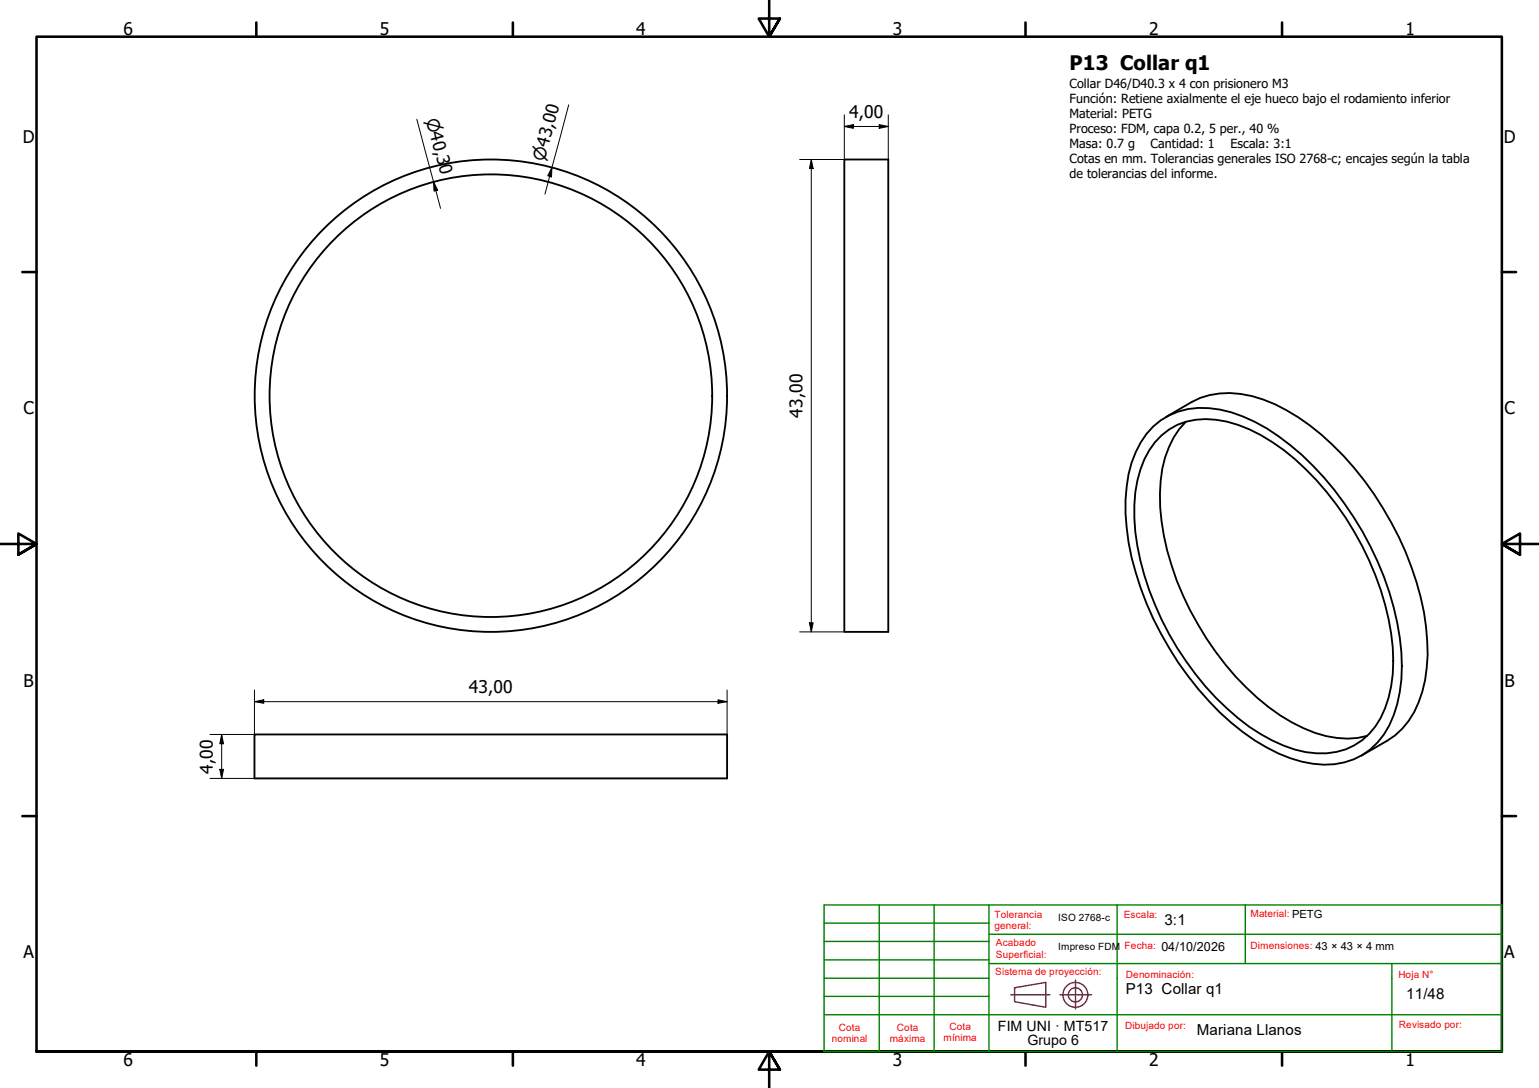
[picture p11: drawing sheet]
<svg xmlns="http://www.w3.org/2000/svg" width="420mm" height="297mm" viewBox="0 0 420 297" stroke-linecap="round" stroke-linejoin="round" font-family="sans-serif">
<!-- layer: Visible (ISO) -->
<g fill="none" stroke="#000" stroke-width=".51">
<path d="M230.5 43.5h12v129h-12zM314.8 116.4a20 20 0 0 1 18.2-4.6 44.5 44.5 0 0 1 19.2 9.7 85.5 85.5 0 0 1 30.4 56.5 36.9 36.9 0 0 1-4.8 22.5 19.1 19.1 0 0 1-19.3 8 44 44 0 0 1-22.3-11.2 88.4 88.4 0 0 1-28.1-49.2 47.1 47.1 0 0 1 .8-21.7 24 24 0 0 1 5.9-10zM317.1 118.9a17.9 17.9 0 0 1 14.9-4.3 39 39 0 0 1 18.5 8.3 80.9 80.9 0 0 1 29.7 53.9 33.9 33.9 0 0 1-4.7 21.6 18.2 18.2 0 0 1-19 6.9 44.3 44.3 0 0 1-21.5-11.9 80.9 80.9 0 0 1-25.1-48.2 35.9 35.9 0 0 1 3.9-22.3l1.5-2.2zM318.3 113.8l7-4a23.1 23.1 0 0 1 19.6-.7 61 61 0 0 1 24.8 18.6 86.3 86.3 0 0 1 19.6 43.4 40.8 40.8 0 0 1-3.2 23.3 19.9 19.9 0 0 1-7.4 7.8l-7 4.1M323.7 115.2a25.8 25.8 0 0 0-6.8 16.1 64.1 64.1 0 0 0 6.1 31.2 78.2 78.2 0 0 0 26.5 32.8 32.4 32.4 0 0 0 21.1 6.2l2.7-.6M69.5 200.5h129v12h-129z"/>
<circle cx="134" cy="108" r="64.5"/>
<circle cx="134" cy="108" r="60.4"/>
</g>
<!-- layer: Borde (ISO) -->
<g fill="none" stroke="#000" stroke-width=".7">
<path d="M70 6.1v3.9M140 6.1v3.9M210 0v10l-2.9-4.9h5.8l-2.9 4.9 2.9-4.9M280 6.1v3.9M350 6.1v3.9M6.1 74.3h3.9M410 74.3h3.9M0 148.5h10l-5-2.8v5.7l5-2.9-5 2.9M420 148.5h-10l5-2.8v5.7l-5-2.9 5 2.9M6.1 222.8h3.9M410 222.8h3.9M10 287.1v-277.1h400v277.1h-400h400"/>
<path d="M70 287.1v3.8M140 287.1v3.8M212.9 292l-2.9-4.9 2.9 4.9h-5.8l2.9-4.9v9.9M280 287.1v3.8M350 287.1v3.8"/>
</g>
<g fill="none" stroke="#800040" stroke-width=".38">
<path d="M276 271.6h10.6M277 269.7l8.5-1.5v6.8l-8.5-1.5zM289.4 271.6h8.6M293.6 267.6v7.8"/>
<circle cx="293.6" cy="271.6" r="3.4"/>
<circle cx="293.6" cy="271.6" r="1.94"/>
</g>
<g fill="none" stroke="#008000" stroke-width=".38">
<path d="M225 257h45M225 252h45M240 247.1v40h30M255 247.1v40M270 247.1h35v40M270 255.1h140M305 247.1h35M225 277h185M225 272h45M225 267.1h45M225 262.1h45M270 263.1h140"/>
<path d="M340 263.1v-16h70v40h-140M380 263.1v24M225 287.1v-40h45v40"/>
</g>
<path d="M225 287.1h15" fill="none" stroke="#008000" stroke-width=".51"/>
<!-- layer: Cota (ISO) -->
<g fill="none" stroke="#000" stroke-width=".27">
<path d="M113.8 32.6l6.5 24.3M155.3 28.6l-6.5 24.4M230.5 34.5l2.5-.5v1zM230.5 34.5h12M230.5 31.4v12.1h-12.2M240 34l2.5 .5-2.5 .5zM242.5 31.4v12.1M118.4 49.6l1.1 2.3-1 .3zM150.7 45.7l-.1 2.6-1.1-.3zM221.5 43.5l.5 2.5h-1zM221.5 43.5v129M218.3 172.5h12.2"/>
<path d="M221 170h1l-.5 2.5zM69.5 191.6l2.5-.5v.9zM69.5 191.6h129M69.5 188.4v12.1M196 191.1l2.5 .5-2.5 .4zM198.5 188.4v12.1h-141.2M57.3 212.5h141.2M60 210h1l-.5 2.5zM60.5 200.5l.5 2.6h-1zM60.5 200.5v12"/>
</g>
<path d="M230.5 34.5l2.5-.5v1zM240 34l2.5 .5-2.5 .5zM118.4 49.6l1.1 2.3-1 .3zM150.7 45.7l-.1 2.6-1.1-.3zM221.5 43.5l.5 2.5h-1zM221 170h1l-.5 2.5zM69.5 191.6l2.5-.5v.9zM196 191.1l2.5 .5-2.5 .4zM60 210h1l-.5 2.5zM60.5 200.5l.5 2.6h-1z" fill="#000"/>
<text font-size="5.5" x="292" y="19.2">P13 Collar q1</text>
<g font-size="4.8">
<text x="33.7" y="9.6">6</text>
<text x="103.7" y="9.6">5</text>
<text x="173.7" y="9.6">4</text>
<text x="243.7" y="9.6">3</text>
<text x="313.7" y="9.6">2</text>
<text x="383.7" y="9.6">1</text>
<text x="231.8" y="32.1">4,00</text>
<text x="6.2" y="38.9">D</text>
<text x="410.5" y="38.9">D</text>
<text x="6.4" y="113.1">C</text>
<text x="410.7" y="113.1">C</text>
<text x="219.1" y="114" transform="rotate(-90 219.1 114)">43,00</text>
<text x="6.4" y="187.4">B</text>
<text x="128" y="189.2">43,00</text>
<text x="410.7" y="187.4">B</text>
<text x="58.1" y="211.2" transform="rotate(-90 58.1 211.2)">4,00</text>
<text x="6.4" y="261.7">A</text>
<text x="410.7" y="261.7">A</text>
<text x="33.7" y="290.9">6</text>
<text x="103.7" y="290.9">5</text>
<text x="173.7" y="290.9">4</text>
<text x="243.7" y="290.9">3</text>
<text x="313.7" y="290.9">2</text>
<text x="383.7" y="290.9">1</text>
</g>
<g font-size="4.6">
<text x="116.3" y="32.7" transform="rotate(75 116.3 32.7)">⌀40,30</text>
<text x="148.7" y="44.1" transform="rotate(-75 148.7 44.1)">⌀43,00</text>
</g>
<g font-size="4.1">
<text x="317.9" y="252.7">3:1</text>
<text x="307.3" y="271.5">P13 Collar q1</text>
<text x="383.9" y="272.8">11/48</text>
<text x="326.7" y="282.6">Mariana Llanos</text>
</g>
<g font-size="3.9">
<text x="272.4" y="281.4">FIM UNI · MT517</text>
<text x="280.5" y="285.3">Grupo 6</text>
</g>
<g font-size="3.4">
<text x="292" y="23.9">Collar D46/D40.3 x 4 con prisionero M3</text>
<text x="292" y="28.1">Función: Retiene axialmente el eje hueco bajo el rodamiento inferior</text>
<text x="292" y="32.1">Material: PETG</text>
<text x="292" y="36.2">Proceso: FDM, capa 0.2, 5 per., 40 %</text>
<text x="292" y="40.4">Masa: 0.7 g</text>
<text x="314.1" y="40.4">Cantidad: 1</text>
<text x="336" y="40.4">Escala: 3:1</text>
<text x="292" y="44.5">Cotas en mm. Tolerancias generales ISO 2768-c; encajes según la tabla</text>
<text x="292" y="48.6">de tolerancias del informe.</text>
<text x="317.1" y="259.7">04/10/2026</text>
</g>
<g font-size="2.7" fill="#f00">
<text x="271.5" y="250.5">Tolerancia</text>
<text x="306.8" y="250.7">Escala:</text>
<text x="341.4" y="250.4">Material: PETG</text>
<text x="271.5" y="253.7">general:</text>
<text x="271.9" y="258.4">Acabado</text>
<text x="271.9" y="261.5">Superficial:</text>
<text x="307" y="259.1">Fecha:</text>
<text x="341.4" y="259">Dimensiones: 43 × 43 × 4 mm</text>
<text x="271.7" y="266.3">Sistema de proyección:</text>
<text x="307.3" y="267.1">Denominación:</text>
<text x="381.8" y="267.1">Hoja N°</text>
<text x="229" y="281.5">Cota</text>
<text x="244.9" y="281.5">Cota</text>
<text x="259.2" y="281.1">Cota</text>
<text x="307.1" y="281">Dibujado por:</text>
<text x="381.9" y="280.7">Revisado por:</text>
<text x="227.1" y="284.6">nominal</text>
<text x="243" y="284.6">máxima</text>
<text x="257.6" y="284.3">mínima</text>
</g>
<g font-size="2.7">
<text x="288.9" y="251.4">ISO 2768-c</text>
<text x="288.9" y="259.3">Impreso FDM</text>
</g>
</svg>
